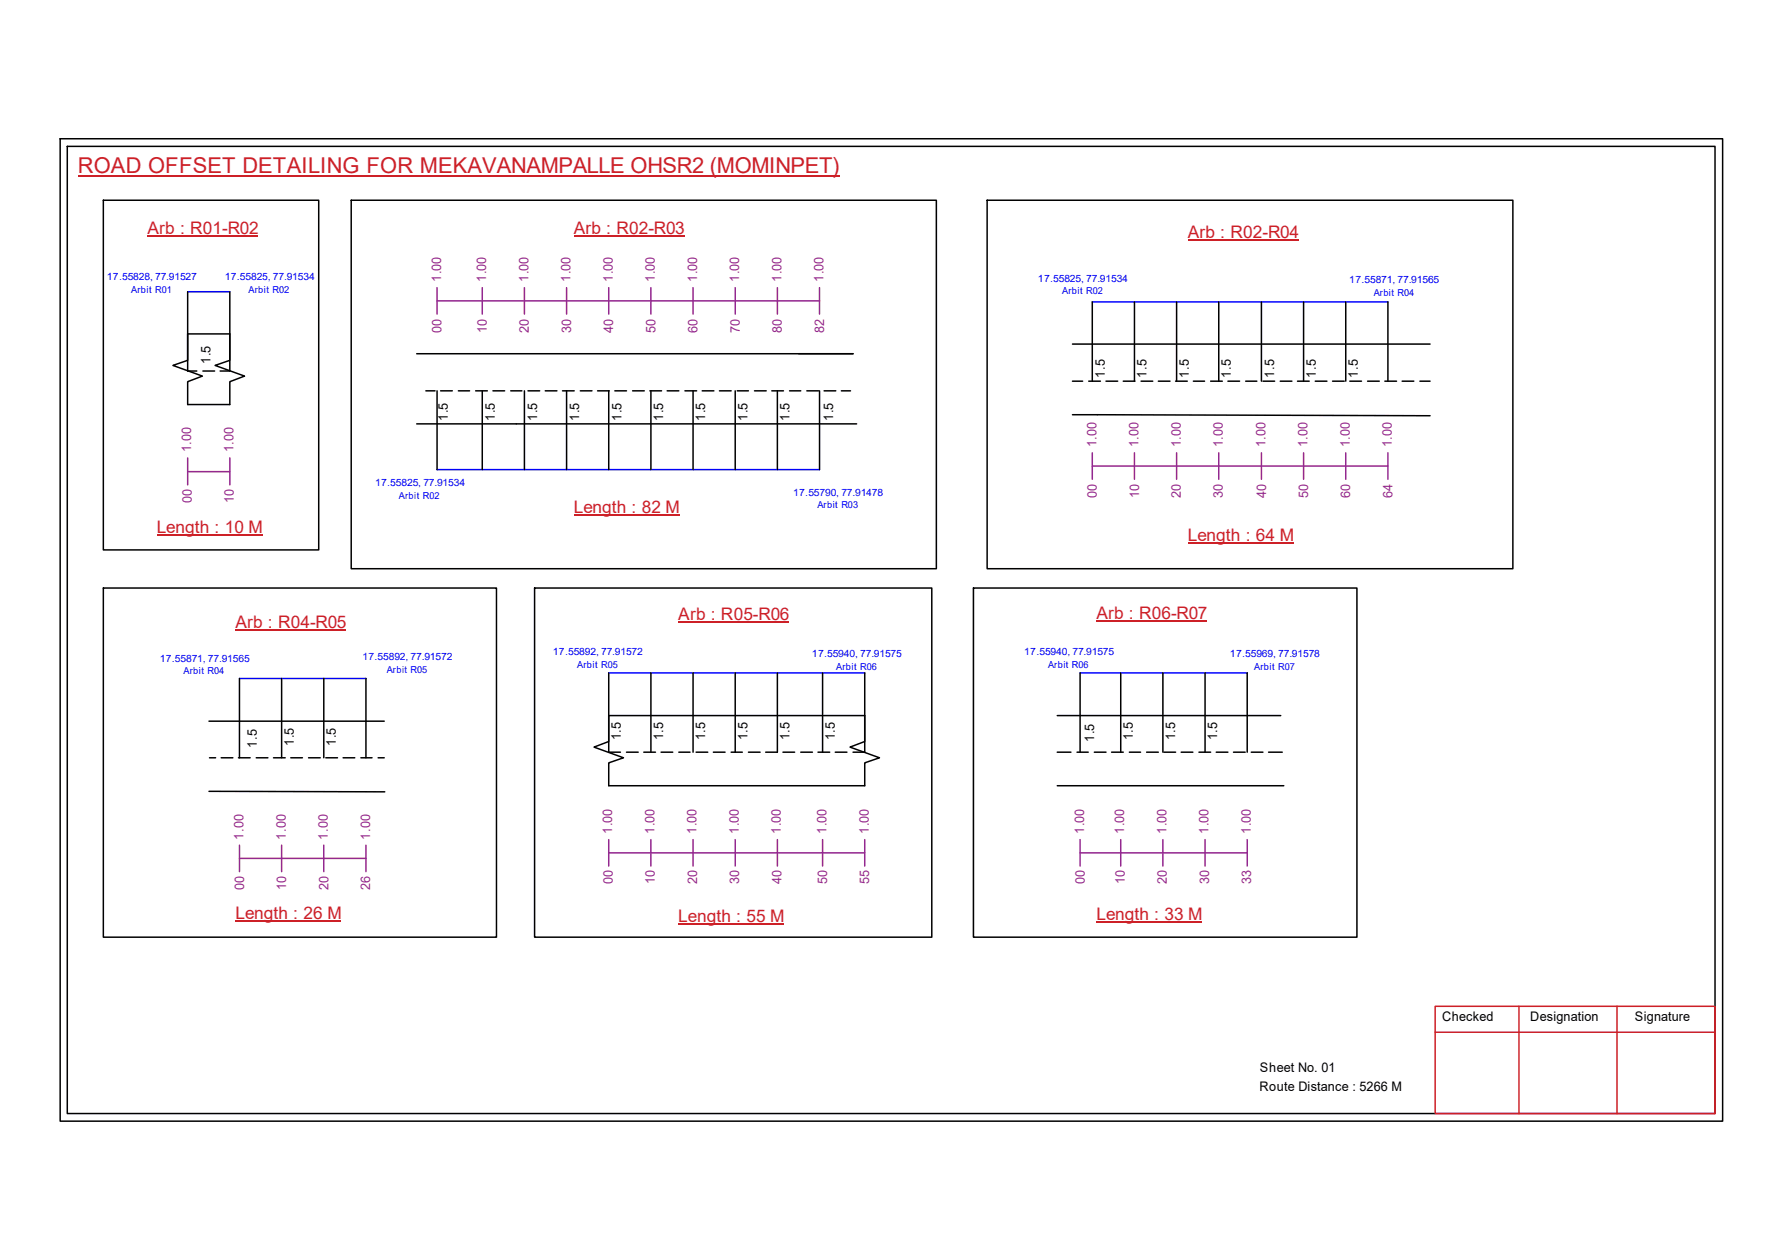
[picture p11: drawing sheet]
<svg xmlns="http://www.w3.org/2000/svg" width="297mm" height="210mm" viewBox="0 0 297 210" stroke-linecap="round" stroke-linejoin="round" font-family="sans-serif">
<g fill="none" stroke="#000" stroke-width=".25">
<path d="M10 23.1h277.1v163.7h-277.1zM11.2 24.4h274.7v161.1h-274.7zM17.2 33.4h35.9v58.2h-35.9zM58.5 33.4h97.6v61.3h-97.6zM164.5 33.4h87.7v61.3h-87.7zM31.3 55.6h7v4.4l-2.4 .9 4.9 1.8-2.5 .9v3.8h-7v-3.8l2.4-.9-4.9-1.8 2.5-.9zM31.3 48.6v13.2h1.5M38.3 48.6v13.2h-1.6M69.5 58.9h72.7M178.8 57.3h59.6M182.1 50.3v13.2M189.1 50.3v13.2"/>
<path d="M196.1 50.3v13.2M203.2 50.3v13.2M210.3 50.3v13.2M217.3 50.3v13.2M224.3 50.3v13.2M231.3 50.3v13.2M33.8 61.8h2M69.5 70.6h73.3M71 65.1h1.5M72.9 65.1v13.1M73.4 65.1h2M76.4 65.1h1.9"/>
<path d="M79.3 65.1h1.9M80.4 65.1v13.1M82.2 65.1h1.9M85.1 65.1h1.9M87.4 65.1v13.1M88 65.1h2M90.9 65.1h1.9M93.8 65.1h1.9M94.4 65.1v13.1M96.7 65.1h2M99.6 65.1h2M101.5 65.1v13.1"/>
<path d="M102.5 65.1h1.9M105.4 65.1h2M108.3 65.1h2M108.5 65.1v13.1M111.2 65.1h2M114.2 65.1h1.9M115.5 65.1v13.1M117 65.1h2M119.9 65.1h2M122.6 65.1v13.1M122.9 65.1h1.9M125.8 65.1h1.9"/>
<path d="M128.6 65.1h2M129.6 65.1v13.1M131.6 65.1h1.9M134.5 65.1h1.9M136.6 65.1v13.1M137.4 65.1h1.9M140.2 65.1h1.6M178.8 69.1l59.6 .2M178.8 63.5h1.7M181.5 63.5h1.9M184.4 63.5h1.9M187.2 63.5h2"/>
<path d="M190.2 63.5h1.9M193.1 63.5h1.9M196 63.5h1.9M198.9 63.5h1.9M201.8 63.5h1.9M204.7 63.5h1.9M207.6 63.5h1.9M210.5 63.5h2M213.4 63.5h1.9M216.3 63.5h1.9M219.2 63.5h2M222.1 63.5h2"/>
<path d="M225 63.5h1.9M228 63.5h1.9M230.8 63.5h2M233.7 63.5h2M236.7 63.5h1.7M17.2 98h65.6v58.1h-65.6zM89.1 98h66.2v58.1h-66.2zM162.3 98h63.9v58.1h-63.9zM39.9 113v13.2M46.9 113v13.2M54 113v13.2M61 113v13.2"/>
<path d="M101.5 119.2h42.6v4.3l-2.4 1 4.9 1.7-2.5 .9v3.8h-42.6v-3.8l2.4-.9-4.9-1.7 2.5-1zM101.5 112.1v13.2h1.9M108.5 112.1v13.2M115.5 112.1v13.2M122.6 112.1v13.2M129.6 112.1v13.2h-2M137.1 112.1v13.2M144.1 112.1v13.2h-1.9M176.2 119.2h37.3M180 112.1v13.2M186.8 112.1v13.2M193.8 112.1v13.2"/>
<path d="M200.9 112.1v13.2M207.9 112.1v13.2M34.8 120.1h29.2M34.8 131.8l29.3 .1M34.9 126.2h1M36.9 126.2h1.9M39.7 126.2h2M42.7 126.2h2M45.6 126.2h1.9M48.5 126.2h1.9M51.4 126.2h2M54.3 126.2h2"/>
<path d="M57.2 126.2h1.9M60.2 126.2h1.8M63 126.2h1M104.4 125.3h2M107.3 125.3h2M110.2 125.3h1.9M113.2 125.3h1.8M116 125.3h2M118.9 125.3h2M121.9 125.3h1.8M124.8 125.3h1.9M130.5 125.3h2"/>
<path d="M133.5 125.3h1.9M136.4 125.3h1.9M139.2 125.3h2M176.2 130.9h37.8M176.2 125.3h2.3M179.5 125.3h1.9M182.4 125.3h2M185.3 125.3h1.9M188.3 125.3h1.8M191.1 125.3h2M194 125.3h2M196.9 125.3h1.9"/>
<path d="M199.9 125.3h1.9M202.7 125.3h2M205.6 125.3h2M208.6 125.3h1.9M211.5 125.3h2.2"/>
</g>
<path d="M239.2 167.6h46.7v17.9h-46.7zM239.2 172h46.7M253.2 167.6v17.9M269.5 167.6v17.9" fill="none" stroke="#cc1f26" stroke-width=".25"/>
<path d="M13 29.3h126.9" fill="none" stroke="#cd2027" stroke-width=".25"/>
<path d="M31.3 48.6h7M182.1 50.3h49.2M72.9 78.2h63.7M39.9 113h21.1M101.5 112.1h42.6M180 112.1h27.9" fill="none" stroke="#00f" stroke-width=".25"/>
<g fill="none" stroke="#93278f" stroke-width=".25">
<path d="M72.9 50.1h63.7M72.9 47.9v4.4M80.4 47.9v4.4M87.4 47.9v4.4M94.4 47.9v4.4M101.5 47.9v4.4M108.5 47.9v4.4M115.5 47.9v4.4M122.6 47.9v4.4M129.6 47.9v4.4M136.6 47.9v4.4M31.3 78.6h7"/>
<path d="M31.3 76.3v4.5M38.3 76.3v4.5M182.1 77.6h49.2M182.1 75.4v4.4M189.1 75.4v4.4M196.1 75.4v4.4M203.2 75.4v4.4M210.3 75.4v4.4M217.3 75.4v4.4M224.3 75.4v4.4M231.3 75.4v4.4M101.5 139.9v4.4"/>
<path d="M108.5 139.9v4.4M115.5 139.9v4.4M122.6 139.9v4.4M129.6 139.9v4.4M137.1 139.9v4.4M144.1 139.9v4.4M180 139.9v4.4M186.8 139.9v4.4M193.8 139.9v4.4M200.9 139.9v4.4M207.9 139.9v4.4M39.9 143h21.1"/>
<path d="M39.9 140.8v4.4M46.9 140.8v4.4M54 140.8v4.4M61 140.8v4.4M101.5 142.1h42.6M180 142.1h27.9"/>
</g>
<path d="M24.6 39.3h18.4M95.6 39.3h18.5M198 40h18.4M26.1 89.2h17.6M95.6 85.8h17.6M198 90.4h17.6M39.2 105h18.5M113.1 103.6h18.4M182.7 103.5h18.5M39.2 153.5h17.7M113.1 154h17.6M182.7 153.6h17.7" fill="none" stroke="#cd2027" stroke-width=".17"/>
<text font-size="3.6" fill="#cd2027" x="13" y="28.9">ROAD OFFSET DETAILING FOR MEKAVANAMPALLE OHSR2 (MOMINPET)</text>
<g font-size="2.9" fill="#cd2027">
<text x="24.6" y="38.9">Arb : R01-R02</text>
<text x="95.6" y="38.9">Arb : R02-R03</text>
<text x="198" y="39.7">Arb : R02-R04</text>
<text x="26.1" y="88.8">Length : 10 M</text>
<text x="95.6" y="85.4">Length : 82 M</text>
<text x="198" y="90.1">Length : 64 M</text>
<text x="39.2" y="104.6">Arb : R04-R05</text>
<text x="113.1" y="103.3">Arb : R05-R06</text>
<text x="182.7" y="103.1">Arb : R06-R07</text>
<text x="39.2" y="153.2">Length : 26 M</text>
<text x="113.1" y="153.7">Length : 55 M</text>
<text x="182.7" y="153.2">Length : 33 M</text>
</g>
<g font-size="2.2" fill="#93278f">
<text x="73.5" y="47" transform="rotate(-90 73.5 47)">1.00</text>
<text x="81.1" y="47" transform="rotate(-90 81.1 47)">1.00</text>
<text x="88.1" y="47" transform="rotate(-90 88.1 47)">1.00</text>
<text x="95.1" y="47" transform="rotate(-90 95.1 47)">1.00</text>
<text x="102.1" y="47" transform="rotate(-90 102.1 47)">1.00</text>
<text x="109.2" y="47" transform="rotate(-90 109.2 47)">1.00</text>
<text x="116.2" y="47" transform="rotate(-90 116.2 47)">1.00</text>
<text x="123.2" y="47" transform="rotate(-90 123.2 47)">1.00</text>
<text x="130.3" y="47" transform="rotate(-90 130.3 47)">1.00</text>
<text x="137.3" y="47" transform="rotate(-90 137.3 47)">1.00</text>
<text x="73.6" y="55.5" transform="rotate(-90 73.6 55.5)">00</text>
<text x="81.1" y="55.5" transform="rotate(-90 81.1 55.5)">10</text>
<text x="88.2" y="55.5" transform="rotate(-90 88.2 55.5)">20</text>
<text x="95.2" y="55.5" transform="rotate(-90 95.2 55.5)">30</text>
<text x="102.2" y="55.5" transform="rotate(-90 102.2 55.5)">40</text>
<text x="109.3" y="55.5" transform="rotate(-90 109.3 55.5)">50</text>
<text x="116.3" y="55.5" transform="rotate(-90 116.3 55.5)">60</text>
<text x="123.3" y="55.5" transform="rotate(-90 123.3 55.5)">70</text>
<text x="130.3" y="55.5" transform="rotate(-90 130.3 55.5)">80</text>
<text x="137.4" y="55.5" transform="rotate(-90 137.4 55.5)">82</text>
<text x="31.9" y="75.4" transform="rotate(-90 31.9 75.4)">1.00</text>
<text x="38.9" y="75.4" transform="rotate(-90 38.9 75.4)">1.00</text>
<text x="182.7" y="74.5" transform="rotate(-90 182.7 74.5)">1.00</text>
<text x="189.8" y="74.5" transform="rotate(-90 189.8 74.5)">1.00</text>
<text x="196.8" y="74.5" transform="rotate(-90 196.8 74.5)">1.00</text>
<text x="203.8" y="74.5" transform="rotate(-90 203.8 74.5)">1.00</text>
<text x="210.9" y="74.5" transform="rotate(-90 210.9 74.5)">1.00</text>
<text x="218" y="74.5" transform="rotate(-90 218 74.5)">1.00</text>
<text x="225" y="74.5" transform="rotate(-90 225 74.5)">1.00</text>
<text x="232" y="74.5" transform="rotate(-90 232 74.5)">1.00</text>
<text x="32" y="83.8" transform="rotate(-90 32 83.8)">00</text>
<text x="39" y="83.8" transform="rotate(-90 39 83.8)">10</text>
<text x="182.8" y="83" transform="rotate(-90 182.8 83)">00</text>
<text x="189.9" y="83" transform="rotate(-90 189.9 83)">10</text>
<text x="196.8" y="83" transform="rotate(-90 196.8 83)">20</text>
<text x="203.8" y="83" transform="rotate(-90 203.8 83)">30</text>
<text x="211" y="83" transform="rotate(-90 211 83)">40</text>
<text x="218.1" y="83" transform="rotate(-90 218.1 83)">50</text>
<text x="225.1" y="83" transform="rotate(-90 225.1 83)">60</text>
<text x="232.1" y="83" transform="rotate(-90 232.1 83)">64</text>
<text x="40.6" y="139.9" transform="rotate(-90 40.6 139.9)">1.00</text>
<text x="47.6" y="139.9" transform="rotate(-90 47.6 139.9)">1.00</text>
<text x="54.6" y="139.9" transform="rotate(-90 54.6 139.9)">1.00</text>
<text x="61.7" y="139.9" transform="rotate(-90 61.7 139.9)">1.00</text>
<text x="102.1" y="138.9" transform="rotate(-90 102.1 138.9)">1.00</text>
<text x="109.1" y="138.9" transform="rotate(-90 109.1 138.9)">1.00</text>
<text x="116.1" y="138.9" transform="rotate(-90 116.1 138.9)">1.00</text>
<text x="123.1" y="138.9" transform="rotate(-90 123.1 138.9)">1.00</text>
<text x="130.2" y="138.9" transform="rotate(-90 130.2 138.9)">1.00</text>
<text x="137.8" y="138.9" transform="rotate(-90 137.8 138.9)">1.00</text>
<text x="144.8" y="138.9" transform="rotate(-90 144.8 138.9)">1.00</text>
<text x="180.7" y="138.9" transform="rotate(-90 180.7 138.9)">1.00</text>
<text x="187.4" y="138.9" transform="rotate(-90 187.4 138.9)">1.00</text>
<text x="194.4" y="138.9" transform="rotate(-90 194.4 138.9)">1.00</text>
<text x="201.5" y="138.9" transform="rotate(-90 201.5 138.9)">1.00</text>
<text x="208.5" y="138.9" transform="rotate(-90 208.5 138.9)">1.00</text>
<text x="40.7" y="148.3" transform="rotate(-90 40.7 148.3)">00</text>
<text x="47.7" y="148.3" transform="rotate(-90 47.7 148.3)">10</text>
<text x="54.7" y="148.3" transform="rotate(-90 54.7 148.3)">20</text>
<text x="61.7" y="148.3" transform="rotate(-90 61.7 148.3)">26</text>
<text x="102.1" y="147.3" transform="rotate(-90 102.1 147.3)">00</text>
<text x="109.2" y="147.3" transform="rotate(-90 109.2 147.3)">10</text>
<text x="116.2" y="147.3" transform="rotate(-90 116.2 147.3)">20</text>
<text x="123.2" y="147.3" transform="rotate(-90 123.2 147.3)">30</text>
<text x="130.3" y="147.3" transform="rotate(-90 130.3 147.3)">40</text>
<text x="137.9" y="147.3" transform="rotate(-90 137.9 147.3)">50</text>
<text x="144.9" y="147.3" transform="rotate(-90 144.9 147.3)">55</text>
<text x="180.8" y="147.3" transform="rotate(-90 180.8 147.3)">00</text>
<text x="187.5" y="147.3" transform="rotate(-90 187.5 147.3)">10</text>
<text x="194.5" y="147.3" transform="rotate(-90 194.5 147.3)">20</text>
<text x="201.5" y="147.3" transform="rotate(-90 201.5 147.3)">30</text>
<text x="208.6" y="147.3" transform="rotate(-90 208.6 147.3)">33</text>
</g>
<g font-size="2.2">
<text x="35.1" y="60.6" transform="rotate(-90 35.1 60.6)">1.5</text>
<text x="184.2" y="62.9" transform="rotate(-90 184.2 62.9)">1.5</text>
<text x="191.1" y="62.9" transform="rotate(-90 191.1 62.9)">1.5</text>
<text x="198.2" y="62.9" transform="rotate(-90 198.2 62.9)">1.5</text>
<text x="205.2" y="62.9" transform="rotate(-90 205.2 62.9)">1.5</text>
<text x="212.4" y="62.9" transform="rotate(-90 212.4 62.9)">1.5</text>
<text x="219.3" y="62.9" transform="rotate(-90 219.3 62.9)">1.5</text>
<text x="226.4" y="62.9" transform="rotate(-90 226.4 62.9)">1.5</text>
<text x="74.6" y="70.1" transform="rotate(-90 74.6 70.1)">1.5</text>
<text x="82.5" y="70.1" transform="rotate(-90 82.5 70.1)">1.5</text>
<text x="89.5" y="70.1" transform="rotate(-90 89.5 70.1)">1.5</text>
<text x="96.6" y="70.1" transform="rotate(-90 96.6 70.1)">1.5</text>
<text x="103.6" y="70.1" transform="rotate(-90 103.6 70.1)">1.5</text>
<text x="110.5" y="70.1" transform="rotate(-90 110.5 70.1)">1.5</text>
<text x="117.6" y="70.1" transform="rotate(-90 117.6 70.1)">1.5</text>
<text x="124.6" y="70.1" transform="rotate(-90 124.6 70.1)">1.5</text>
<text x="131.6" y="70.1" transform="rotate(-90 131.6 70.1)">1.5</text>
<text x="138.9" y="70.1" transform="rotate(-90 138.9 70.1)">1.5</text>
<text x="42.8" y="124.5" transform="rotate(-90 42.8 124.5)">1.5</text>
<text x="49" y="124.3" transform="rotate(-90 49 124.3)">1.5</text>
<text x="56" y="124.3" transform="rotate(-90 56 124.3)">1.5</text>
<text x="103.5" y="123.4" transform="rotate(-90 103.5 123.4)">1.5</text>
<text x="110.5" y="123.4" transform="rotate(-90 110.5 123.4)">1.5</text>
<text x="117.6" y="123.4" transform="rotate(-90 117.6 123.4)">1.5</text>
<text x="124.6" y="123.4" transform="rotate(-90 124.6 123.4)">1.5</text>
<text x="131.6" y="123.4" transform="rotate(-90 131.6 123.4)">1.5</text>
<text x="139.1" y="123.4" transform="rotate(-90 139.1 123.4)">1.5</text>
<text x="182.4" y="123.6" transform="rotate(-90 182.4 123.6)">1.5</text>
<text x="188.8" y="123.4" transform="rotate(-90 188.8 123.4)">1.5</text>
<text x="195.9" y="123.4" transform="rotate(-90 195.9 123.4)">1.5</text>
<text x="202.9" y="123.4" transform="rotate(-90 202.9 123.4)">1.5</text>
<text x="240.4" y="170.1">Checked</text>
<text x="255.1" y="170.1">Designation</text>
<text x="272.5" y="170.1">Signature</text>
<text x="210" y="178.6">Sheet No. 01</text>
<text x="209.9" y="181.7">Route Distance : 5266 M</text>
</g>
<g font-size="1.7" fill="#00f">
<text x="17.8" y="46.7">17.55828, 77.91527</text>
<text x="37.5" y="46.7">17.55825, 77.91534</text>
<text x="173" y="46.9">17.55825, 77.91534</text>
<text x="224.9" y="47.2">17.55871, 77.91565</text>
<text x="62.5" y="81">17.55825, 77.91534</text>
<text x="132.2" y="82.6">17.55790, 77.91478</text>
<text x="26.6" y="110.2">17.55871, 77.91565</text>
<text x="60.4" y="109.9">17.55892, 77.91572</text>
<text x="92.2" y="109.1">17.55892, 77.91572</text>
<text x="135.3" y="109.4">17.55940, 77.91575</text>
<text x="170.7" y="109.1">17.55940, 77.91575</text>
<text x="205" y="109.4">17.55969, 77.91578</text>
</g>
<g font-size="1.6" fill="#00f">
<text x="21.9" y="48.8">Arbit R01</text>
<text x="41.4" y="48.8">Arbit R02</text>
<text x="177.1" y="49">Arbit R02</text>
<text x="229" y="49.3">Arbit R04</text>
<text x="66.5" y="83.1">Arbit R02</text>
<text x="136.3" y="84.7">Arbit R03</text>
<text x="30.6" y="112.4">Arbit R04</text>
<text x="64.5" y="112.1">Arbit R05</text>
<text x="96.2" y="111.3">Arbit R05</text>
<text x="139.4" y="111.6">Arbit R06</text>
<text x="174.7" y="111.3">Arbit R06</text>
<text x="209.1" y="111.6">Arbit R07</text>
</g>
</svg>
